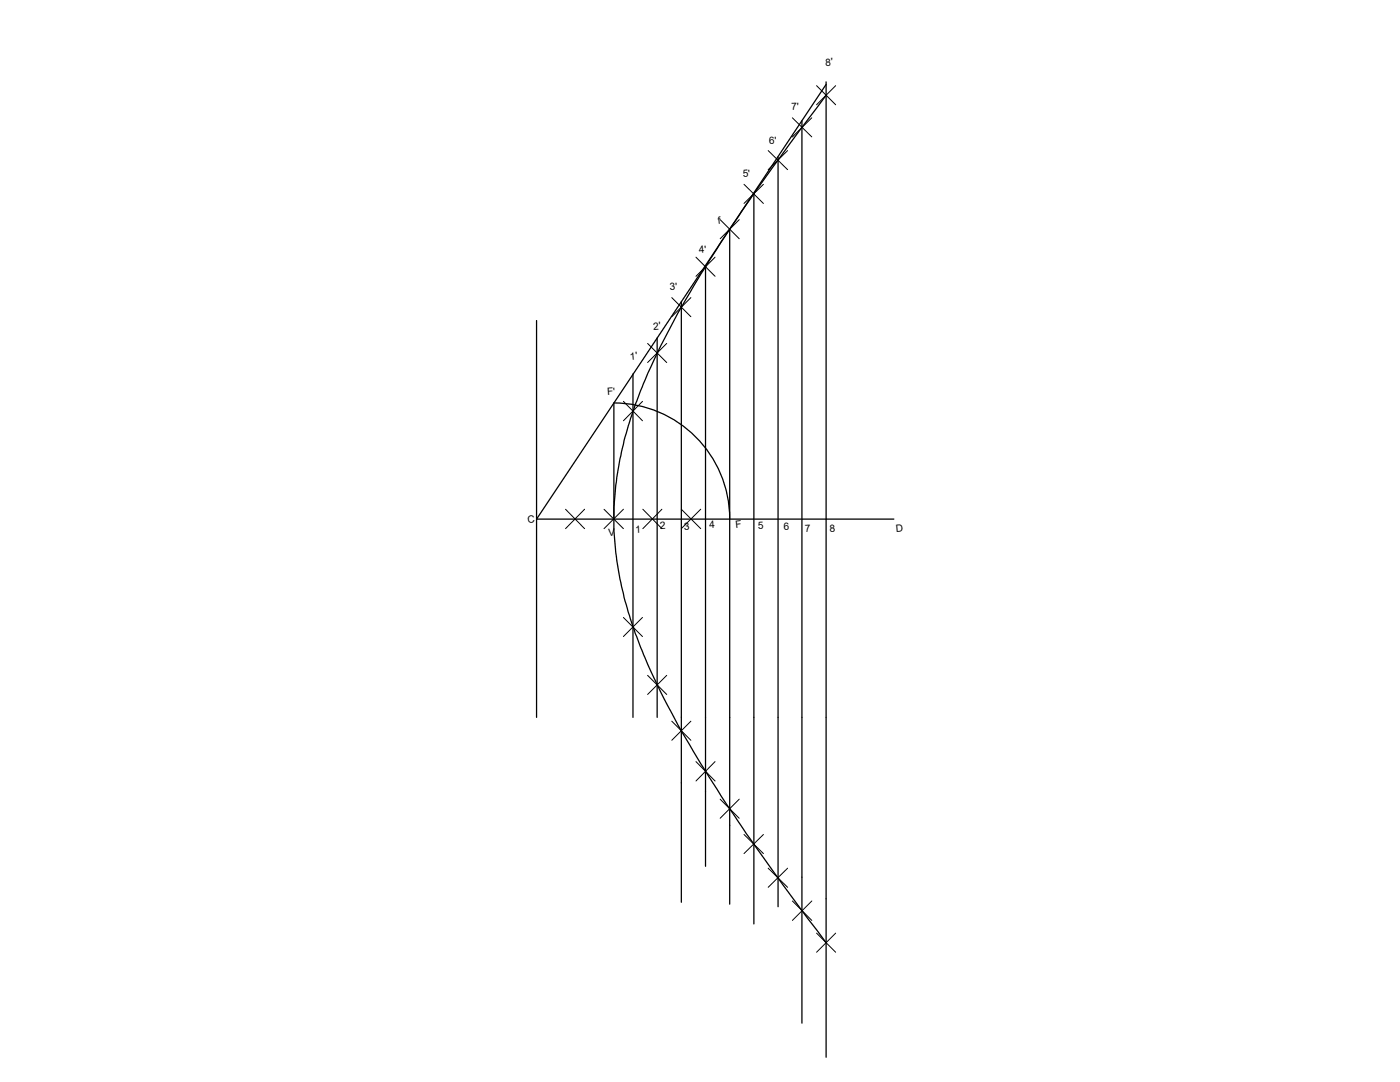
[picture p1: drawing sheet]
<svg xmlns="http://www.w3.org/2000/svg" width="279mm" height="216mm" viewBox="0 0 279 216" stroke-linecap="round" stroke-linejoin="round" font-family="sans-serif">
<!-- layer: 0 -->
<g fill="none" stroke="#000" stroke-width=".25">
<path d="M164.9 19a401.2 401.2 0 0 0-28 40.8 114.9 114.9 0 0 0-12.2 27.4 60.8 60.8 0 0 0 .9 35.6 117.9 117.9 0 0 0 12 25.8 372.7 372.7 0 0 0 25.5 37.1l1.8 2.4M164.9 16.3v194.7M164.9 16.8l-57.8 86.8h71.3M150.5 38.6v145.8M155.3 31.3v149.6M160 24.1v180.1M140.8 53v119.9M145.6 45.7v134.7M107.1 64v79.1M126.3 74.6v68.5M131.1 67.5v75.6M136 60.2v119.8"/>
<path d="M122.5 80.4a23.1 23.1 0 0 1 23.1 23.2M122.5 80.5v23.1"/>
</g>
<g fill="none" stroke="#000" stroke-width=".2">
<path d="M163 17.1l3.8 3.8M166.8 17.1l-3.8 3.8M148.5 36.8l3.9 3.8M152.4 36.8l-3.9 3.8M153.3 30l3.9 3.9M157.2 30l-3.9 3.9M158.1 23.5l3.9 3.8M162 23.5l-3.9 3.8M134.1 59.4l3.8 3.8M137.9 59.4l-3.8 3.8M138.9 51.3l3.8 3.8M142.7 51.3l-3.8 3.8"/>
<path d="M143.7 43.8l3.8 3.8M147.5 43.8l-3.8 3.8M129.2 68.5l3.9 3.8M133.1 68.5l-3.9 3.8M124.4 80.1l3.8 3.9M128.2 80.1l-3.8 3.9M112.9 101.6l3.8 3.9M116.7 101.6l-3.8 3.9M120.5 101.6l3.9 3.9M124.4 101.6l-3.9 3.9M128.3 101.6l3.8 3.9M132.1 101.6l-3.8 3.9"/>
<path d="M136 101.6l3.8 3.9M139.8 101.6l-3.8 3.9M124.4 123.2l3.8 3.8M128.2 123.2l-3.8 3.8M129.2 134.8l3.9 3.8M133.1 134.8l-3.9 3.8M134.1 143.9l3.8 3.8M137.9 143.9l-3.8 3.8M138.9 152l3.8 3.8M142.7 152l-3.8 3.8M143.7 159.5l3.8 3.8M147.5 159.5l-3.8 3.8"/>
<path d="M148.5 166.5l3.9 3.8M152.4 166.5l-3.9 3.8M153.3 173.2l3.9 3.9M157.2 173.2l-3.9 3.9M158.1 179.8l3.9 3.9M162 179.8l-3.9 3.9M163 186.2l3.8 3.8M166.8 186.2l-3.8 3.8"/>
</g>
<g font-size="2">
<text x="164.7" y="13.1" transform="rotate(-2 164.7 13.1)">8'</text>
<text x="157.9" y="22" transform="rotate(-2 157.9 22)">7'</text>
<text x="153.5" y="28.7" transform="rotate(-2 153.5 28.7)">6'</text>
<text x="148.3" y="35.4" transform="rotate(-5 148.3 35.4)">5'</text>
<text x="143.3" y="44.7" transform="rotate(-6 143.3 44.7)">f</text>
<text x="139.5" y="50.5" transform="rotate(-5 139.5 50.5)">4'</text>
<text x="133.7" y="57.9" transform="rotate(-2 133.7 57.9)">3'</text>
<text x="130.5" y="65.8" transform="rotate(-5 130.5 65.8)">2'</text>
<text x="125.8" y="71.8" transform="rotate(-5 125.8 71.8)">1'</text>
<text x="121.2" y="78.9" transform="rotate(-4 121.2 78.9)">F'</text>
<text x="105.4" y="104.3" transform="rotate(-5 105.4 104.3)">C</text>
<text x="121.4" y="106.9" transform="rotate(-3 121.4 106.9)">V</text>
<text x="126.8" y="106.4" transform="rotate(-3 126.8 106.4)">1</text>
<text x="131.7" y="105.6" transform="rotate(-3 131.7 105.6)">2</text>
<text x="136.5" y="105.7" transform="rotate(-3 136.5 105.7)">3</text>
<text x="141.6" y="105.4" transform="rotate(-3 141.6 105.4)">4</text>
<text x="146.8" y="105.4" transform="rotate(-6 146.8 105.4)">F</text>
<text x="151.3" y="105.6" transform="rotate(-3 151.3 105.6)">5</text>
<text x="156.4" y="105.7" transform="rotate(-3 156.4 105.7)">6</text>
<text x="160.7" y="106.2" transform="rotate(-3 160.7 106.2)">7</text>
<text x="165.6" y="106.2" transform="rotate(-3 165.6 106.2)">8</text>
<text x="178.8" y="106.1" transform="rotate(-5 178.8 106.1)">D</text>
</g>
</svg>
